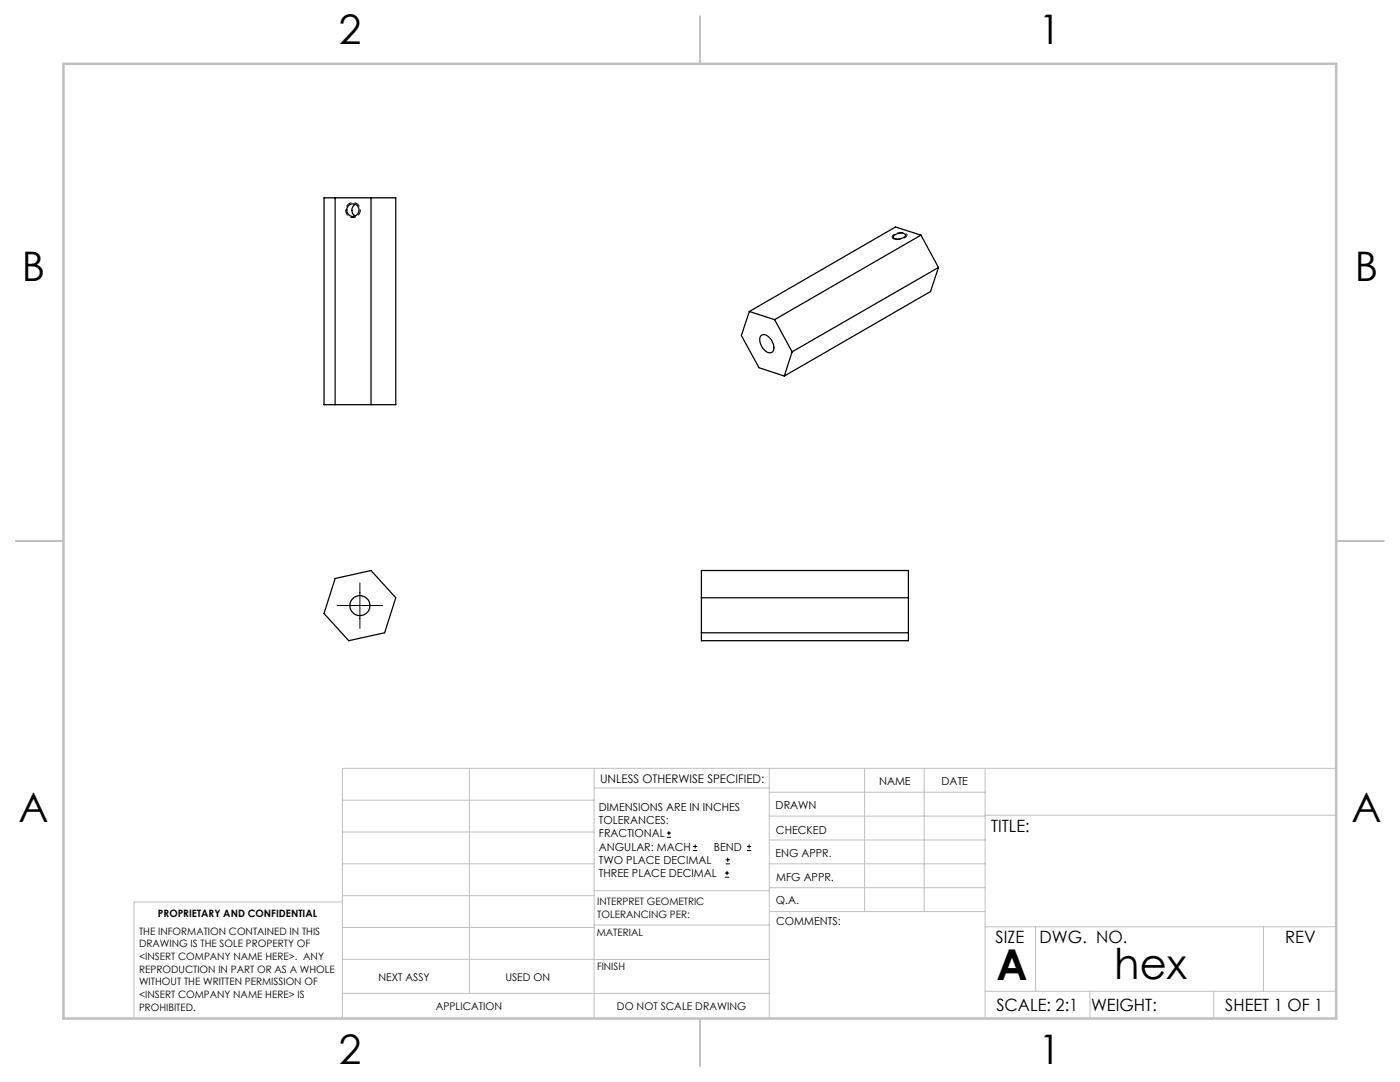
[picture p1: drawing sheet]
<svg xmlns="http://www.w3.org/2000/svg" width="279mm" height="216mm" viewBox="0 0 279 216" stroke-linecap="round" stroke-linejoin="round" font-family="sans-serif">
<g fill="none" stroke="#000" stroke-width=".2">
<path d="M71.8 116.3v9.1M67.3 120.8h9.1M133.1 167.1h.8M133.1 166.2h.8M133.5 165.8v.9M138.3 169.7h.8M138.3 168.9h.8M138.7 168.5v.8M144.7 175h.8M144.7 174.2h.8M144.8 172.4h.9M144.8 171.6h.9"/>
<path d="M145.1 173.8v.8M145.2 171.1v.9M149.1 169.7h.8M149.1 168.9h.8M149.5 168.5v.8"/>
</g>
<path d="M70.4 43.4a1.5 1.5 0 0 1-1.3-2.2 1.5 1.5 0 0 1 2.6-.1 1.5 1.5 0 0 1-1.1 2.3h-.2" fill="none" stroke="#000" stroke-width=".2" stroke-dasharray="1.3 .6" stroke-dashoffset=".7" stroke-linecap="butt"/>
<path d="M178.5 47.7h-.2a.49 .49 0 0 1-.3-.6 .49 .49 0 0 1 .5-.4 2.05 2.05 0 0 1 2.5 .1 2.1 2.1 0 0 1-2.5 .9" fill="none" stroke="#000" stroke-width=".2" stroke-dasharray="1.3 .6" stroke-linecap="butt"/>
<g fill="none" stroke="#c0c0c0" stroke-width=".2">
<path d="M68.3 159.7h50.3M93.7 153.3v44.9M118.6 153.3v49.9M118.6 157.2h34.9M153.5 153.3v49.9M153.5 158.1h43.1M172.5 153.3v28.6M184.4 153.3v28.6M196.6 153.3v49.9M266.7 153.3h-198.4v49.9M68.3 178.7h50.3M68.3 172.4h50.3"/>
<path d="M68.3 166h50.3M68.3 180h-41.6v23.2M118.6 177.7h35M153.5 167.6h43.1M153.5 162.8h43.1M153.5 172.4h43.1M153.5 177.1h43.1M196.6 162.7h70.1M68.3 198.2h85.2M68.3 191.4l85.2 .1M68.3 185.1h50.3M118.6 184.6h35"/>
<path d="M153.6 181.9h43M196.6 197.8h70.1M196.6 184.9h70.1M206.7 184.9v12.9M217.5 197.8v5.4M242.2 197.8v5.4M252.2 184.9v12.9"/>
</g>
<path d="M139.7 3.2v9.5M3.1 107.9h9.6M266.7 107.9h9.5M139.7 203.2v9.6" fill="none" stroke="#c0c0c0" stroke-width=".25"/>
<path d="M12.7 12.7h254v190.5h-254z" fill="none" stroke="#c0c0c0" stroke-width=".5"/>
<g fill="none" stroke="#000" stroke-width=".25">
<path d="M64.7 39.5h14.3v41.3h-14.3zM66.9 39.5v41.3M74 39.5v41.3M70.9 40.8a1.33 1.33 0 0 0 0 2.3M178.4 47a1.87 1.87 0 0 1 2.3-.1 1.51 1.51 0 0 1-1.7 .8 .5 .5 0 0 1-.5-.1 .5 .5 0 0 1-.2-.5zM183.8 46.9l-29.2 16.9M183.8 46.9l3.5 6.5M183.8 46.9l-5.1-1.6-29.2 16.9M187.3 53.4l-29.2 16.8M187.3 53.4l-1.6 4.8-29.2 16.8M149.5 62.2l-1.5 4.8 3.5 6.4 5 1.6M149.5 62.2l5.1 1.6"/>
<path d="M151.8 67.1a1.18 1.18 0 0 1 1.8 .4l.5 .6a1.67 1.67 0 0 1-.1 2.2 2.17 2.17 0 0 1-2.3-1.9l-.1-.8zM154.6 63.8l3.5 6.4M158.1 70.2l-1.6 4.8M66.9 115.4l7.1-1.6 5 5.5-2.2 7-7.2 1.5-4.9-5.4zM140 119.3h41.3M140 113.8h41.3v14h-41.3zM140 126.3h41.3"/>
<circle cx="70.4" cy="41.9" r="1.23"/>
<circle cx="71.8" cy="120.8" r="2.01"/>
</g>
<g font-size="8.5">
<text x="198.9" y="195.5">A</text>
<text x="222.4" y="195.4">hex</text>
</g>
<g font-size="8.1">
<text x="67.6" y="8.9">2</text>
<text x="207.3" y="8.9">1</text>
<text x="4.4" y="56.1">B</text>
<text x="270.4" y="56.1">B</text>
<text x="3.7" y="164.1">A</text>
<text x="269.7" y="164.1">A</text>
<text x="67.6" y="212.4">2</text>
<text x="207.3" y="212.4">1</text>
</g>
<g font-size="3.4">
<text x="197.8" y="166">TITLE:</text>
<text x="198.7" y="188.1">SIZE</text>
<text x="207.5" y="188.1">DWG. NO.</text>
<text x="256.5" y="188.2">REV</text>
<text x="198.8" y="201.7">SCALE: 2:1</text>
<text x="217.7" y="201.8">WEIGHT:</text>
<text x="244.5" y="201.7">SHEET 1 OF 1</text>
</g>
<text font-size="2.4" x="119.8" y="156.2">UNLESS OTHERWISE SPECIFIED:</text>
<g font-size="2.2">
<text x="119.5" y="161.8">DIMENSIONS ARE IN INCHES</text>
<text x="154.8" y="161.4">DRAWN</text>
<text x="175.4" y="156.6">NAME</text>
<text x="187.9" y="156.7">DATE</text>
<text x="119.5" y="164.4">TOLERANCES:</text>
<text x="119.5" y="167.1">FRACTIONAL</text>
<text x="154.9" y="166.3">CHECKED</text>
<text x="119.5" y="169.7">ANGULAR: MACH</text>
<text x="119.5" y="172.4">TWO PLACE DECIMAL</text>
<text x="142.5" y="169.7">BEND</text>
<text x="154.8" y="171">ENG APPR.</text>
<text x="119.5" y="175">THREE PLACE DECIMAL</text>
<text x="154.9" y="175.7">MFG APPR.</text>
<text x="154.9" y="180.4">Q.A.</text>
<text x="154.9" y="184.6">COMMENTS:</text>
</g>
<g font-size="2.1">
<text x="75.5" y="195.7">NEXT ASSY</text>
<text x="100.9" y="195.7">USED ON</text>
<text x="86.9" y="201.5">APPLICATION</text>
<text x="123.1" y="201.6">DO NOT SCALE DRAWING</text>
</g>
<g font-size="2">
<text x="31.5" y="182.9">PROPRIETARY AND CONFIDENTIAL</text>
<text x="119.2" y="180.6">INTERPRET GEOMETRIC</text>
<text x="119.2" y="183.1">TOLERANCING PER:</text>
<text x="27.8" y="186.5">THE INFORMATION CONTAINED IN THIS</text>
<text x="27.8" y="189">DRAWING IS THE SOLE PROPERTY OF</text>
<text x="27.8" y="191.6">&lt;INSERT COMPANY NAME HERE&gt;. ANY</text>
<text x="119.1" y="186.7">MATERIAL</text>
<text x="27.8" y="194.1">REPRODUCTION IN PART OR AS A WHOLE</text>
<text x="27.8" y="196.6">WITHOUT THE WRITTEN PERMISSION OF</text>
<text x="119.1" y="193.5">FINISH</text>
<text x="27.8" y="199.1">&lt;INSERT COMPANY NAME HERE&gt; IS</text>
<text x="27.8" y="201.7">PROHIBITED.</text>
</g>
</svg>
